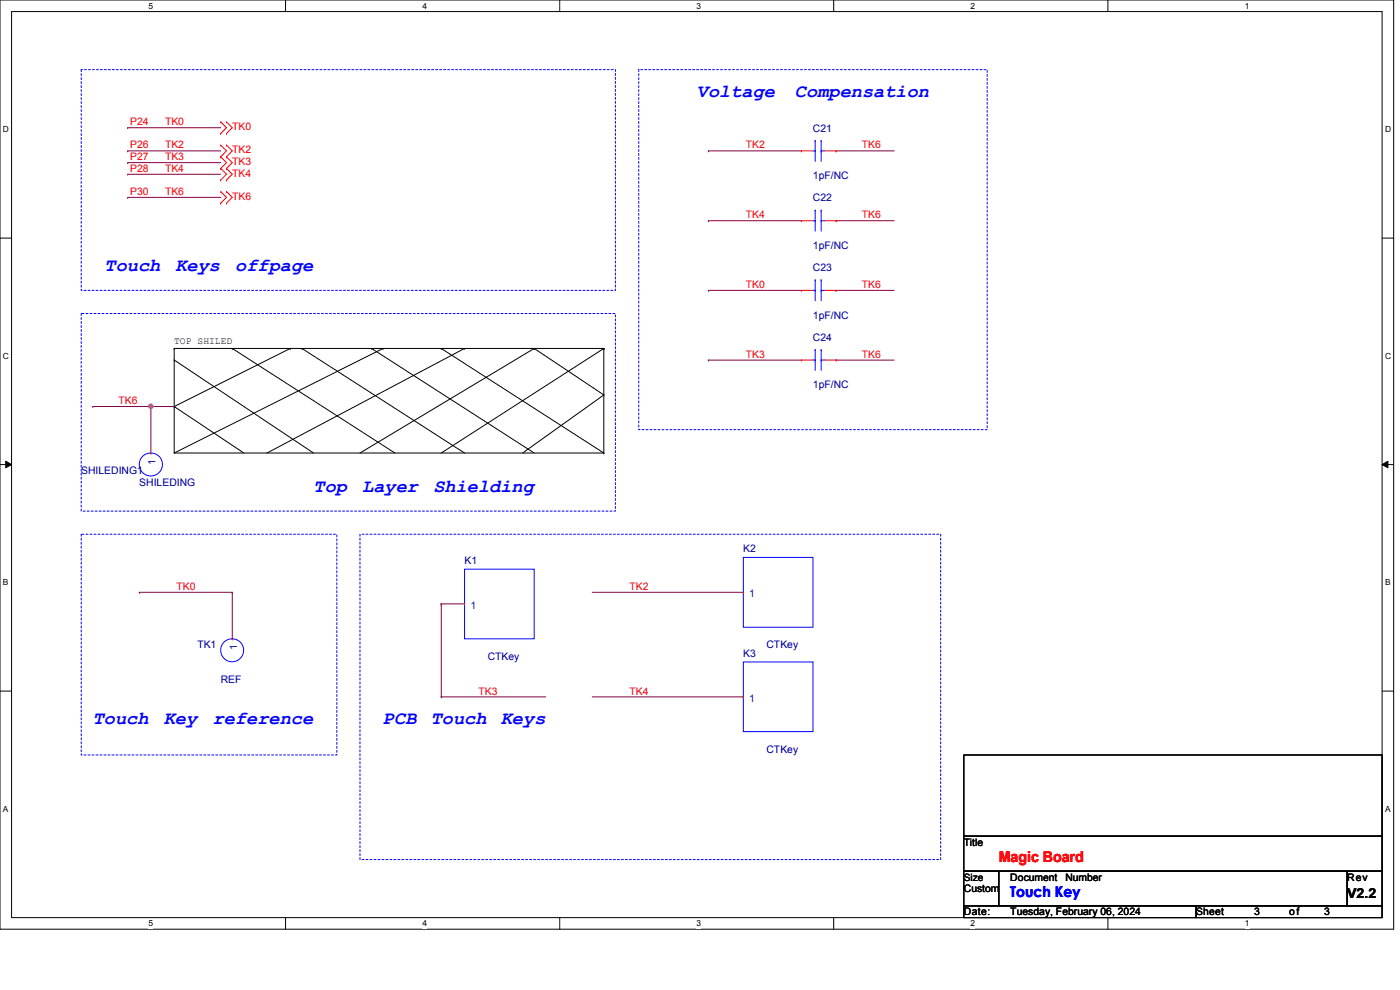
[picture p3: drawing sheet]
<svg xmlns="http://www.w3.org/2000/svg" width="297mm" height="210mm" viewBox="0 0 297 210" stroke-linecap="round" stroke-linejoin="round" font-family="sans-serif">
<path d="M0 0h295.7v197.1h-295.7zM2.5 2.5h290.7v192.1h-290.7z" fill="none" stroke="#000" stroke-width=".21"/>
<g fill="#fff">
<path d="M31.5 .3h1v1.9h-1z"/>
<path d="M31.5 194.9h1v2h-1z"/>
</g>
<path d="M60.6 0v2.5M60.6 194.6v2.5" fill="none" stroke="#000" stroke-width=".21"/>
<g fill="#fff">
<path d="M89.6 .3h1v1.9h-1z"/>
<path d="M89.6 194.9h1v2h-1z"/>
</g>
<path d="M118.7 0v2.5M118.7 194.6v2.5" fill="none" stroke="#000" stroke-width=".21"/>
<g fill="#fff">
<path d="M147.8 .3h1v1.9h-1z"/>
<path d="M147.8 194.9h1v2h-1z"/>
</g>
<path d="M176.9 0v2.5M176.9 194.6v2.5" fill="none" stroke="#000" stroke-width=".21"/>
<g fill="#fff">
<path d="M205.9 .3h1v1.9h-1z"/>
<path d="M205.9 194.9h1v2h-1z"/>
</g>
<path d="M235 0v2.5M235 194.6v2.5" fill="none" stroke="#000" stroke-width=".21"/>
<g fill="#fff">
<path d="M264.1 .3h.9v1.9h-.9z"/>
<path d="M264.1 194.9h.9v2h-.9z"/>
<path d="M.6 26.5h1.3v1.9h-1.3z"/>
<path d="M293.8 26.5h1.3v1.9h-1.3z"/>
<path d="M.6 74.5h1.3v2h-1.3z"/>
<path d="M293.8 74.5h1.3v2h-1.3z"/>
</g>
<path d="M0 50.5h2.5M293.2 50.5h2.5" fill="none" stroke="#000" stroke-width=".21"/>
<g fill="#fff">
<path d="M.6 122.6h1.2v1.9h-1.2z"/>
<path d="M293.8 122.6h1.2v1.9h-1.2z"/>
</g>
<path d="M0 98.6h2.5M1.2 97.8l1.3 .8-1.3 .6zM293.2 98.6l1.2-.8v1.4zM293.2 98.6h2.5" fill="none" stroke="#000" stroke-width=".21"/>
<path d="M1.2 97.8l1.3 .8-1.3 .6zM293.2 98.6l1.2-.8v1.4z" fill="#000"/>
<g fill="#fff">
<path d="M.6 170.6h1.2v2h-1.2z"/>
<path d="M293.8 170.6h1.2v2h-1.2z"/>
</g>
<g fill="none" stroke="#000" stroke-width=".21">
<path d="M37 73.9h.1M37 76.4h.1M37 73.9v22.2M37 73.9h91.1M37 76.4l29.5 19.7M49.3 73.9h.1M49.3 73.9l34.5 22.2M61.6 73.9h.1M61.6 73.9l-24.6 12.3M64.1 73.9h.1M64.1 73.9l34.5 22.2M78.8 73.9h.1"/>
<path d="M78.8 73.9l34.5 22.2M81.3 73.9h.1M81.3 73.9l-44.3 22.2M93.6 73.9h.1M93.6 73.9l34.5 22.2M98.6 73.9h.1M98.6 73.9l-42 22.2M113.3 73.9h.1M113.3 73.9l14.8 9.9M113.3 73.9l-36.9 22.2M128.1 73.9h.1M128.1 73.9v22.2"/>
<path d="M128.1 73.9l-34.5 22.2M37 86.2h.1M37 86.2l14.7 9.9M37 96.1h91.1M128.1 83.8h.1M128.1 96.1h.1M128.1 83.8l-17.2 12.3M0 146.6h2.5M293.2 146.6h2.5"/>
</g>
<path d="M17.2 14.8h113.4v46.8h-113.4zM135.5 14.8h73.9v76.3h-73.9zM17.2 66.5h113.4v41.9h-113.4zM17.2 113.3h54.3v46.8h-54.3zM76.4 113.3h123.2v69h-123.2z" fill="none" stroke="#00f" stroke-width=".21" stroke-dasharray=".4 .4"/>
<g fill="none" stroke="#800040" stroke-width=".21">
<path d="M27.1 27.1h.1M27.1 34.5h.1M27.1 32h.1M27.1 37h.1M27.1 27.1h19.7M27.1 34.5h19.7M27.1 32h19.7M27.1 37h19.7M150.3 32h.1M150.3 32h19.7M177.4 32h.1M177.4 32h12.3"/>
<path d="M27.1 41.9h.1M27.1 41.9h19.7M150.3 46.8h.1M150.3 46.8h19.7M177.4 46.8h.1M177.4 46.8h12.3M150.3 61.6h.1M150.3 76.4h.1M150.3 61.6h19.7M150.3 76.4h19.7M177.4 61.6h.1M177.4 76.4h.1"/>
<path d="M177.4 61.6h12.3M177.4 76.4h12.3M19.7 86.2h.1M19.7 86.2h17.3M32 86.2h.1M32 86.2v9.9M125.6 125.6h32.1M157.7 125.6h.1M125.6 147.8h32.1M157.7 147.8h.1"/>
</g>
<circle cx="32" cy="86.2" r=".47" fill="#f0f"/>
<circle cx="32" cy="86.2" r=".47" fill="none" stroke="#f0f" stroke-width=".21"/>
<path d="M29.5 125.6h.1M29.5 125.6h19.8M49.3 125.6h.1M49.3 125.6v9.9M93.6 128.1h.1M93.6 128.1v19.7M93.6 128.1h5M93.6 147.8h.1M93.6 147.8h22.2" fill="none" stroke="#800040" stroke-width=".21"/>
<g fill="none" stroke="#f00" stroke-width=".21">
<path d="M46.8 28.3h.1M46.8 25.9h.1M46.8 35.7h.1M46.8 33.3h.1M46.8 30.8h.1M46.8 38.2h.1M46.8 25.9l1.2 1.2-1.2 1.2M46.8 33.3l1.2 1.2-1.2 1.2M46.8 30.8l1.2 1.2-1.2 1.3M46.8 35.7l1.2 1.3-1.2 1.2M48 28.3h.1M48 25.9h.1"/>
<path d="M48 35.7h.1M48 33.3h.1M48 30.8h.1M48 38.2h.1M48 25.9l1.3 1.2-1.3 1.2M48 33.3l1.3 1.2-1.3 1.2M48 30.8l1.3 1.2-1.3 1.3M48 35.7l1.3 1.3-1.3 1.2M170 32h.1M170 32h2.5M174.9 32h2.5M177.4 32h.1"/>
<path d="M46.8 43.1h.1M46.8 40.6h.1M46.8 40.6l1.2 1.3-1.2 1.2M48 43.1h.1M48 40.6h.1M48 40.6l1.3 1.3-1.3 1.2M170 46.8h.1M170 46.8h2.5M174.9 46.8h2.5M177.4 46.8h.1M170 61.6h.1M170 76.4h.1"/>
<path d="M170 61.6h2.5M170 76.4h2.5M174.9 61.6h2.5M174.9 76.4h2.5M177.4 61.6h.1M177.4 76.4h.1M32 96.1h.1M49.3 135.5h.1M98.6 128.1h.1M157.7 125.6h.1M157.7 147.8h.1"/>
</g>
<path d="M204.5 160.1h88.7v17.3h-88.7zM204.5 177.4h88.7v7.4h-88.7zM204.5 184.8h7.4v7.4h-7.4zM204.5 192.2h49.2v2.4h-49.2zM211.9 184.8h73.9v7.4h-73.9zM253.7 192.2h39.5v2.4h-39.5zM285.8 184.8h7.4v7.4h-7.4z" fill="none" stroke="#000" stroke-width=".21"/>
<g fill="none" stroke="#00f" stroke-width=".21">
<path d="M172.5 32h.4M172.9 32h.1M172.9 29.8h.1M172.9 29.8v4.4M174.2 29.8h.1M174.2 32h.1M174.2 29.8v4.4M174.2 32h.7M172.5 46.8h.4M172.9 59.4h.1M172.9 46.8h.1M172.9 44.6h.1"/>
<path d="M172.9 44.6v4.4M172.9 59.4v4.4M174.2 59.4h.1M174.2 44.6h.1M174.2 46.8h.1M174.2 44.6v4.4M174.2 59.4v4.4M174.2 46.8h.7M172.5 61.6h.4M172.5 76.4h.4M172.9 61.6h.1M172.9 76.4h.1"/>
<path d="M172.9 74.2h.1M172.9 74.2v4.4M174.2 61.6h.1M174.2 74.2h.1M174.2 76.4h.1M174.2 61.6h.7M174.2 74.2v4.4M174.2 76.4h.7M157.7 118.2h14.8v14.9h-14.8zM98.6 120.7h14.7v14.8h-14.7zM157.7 140.4h14.8v14.8h-14.8z"/>
<circle cx="32" cy="98.5" r="2.45"/>
<circle cx="49.2" cy="137.9" r="2.44"/>
</g>
<circle cx="32" cy="86.2" r=".47" fill="#f0f"/>
<circle cx="32" cy="86.2" r=".47" fill="none" stroke="#f0f" stroke-width=".21"/>
<g font-size="3.9" fill="#00f">
<text x="147.8" y="20.6">Voltage</text>
<text x="168.7" y="20.6">Compensation</text>
<text x="22.2" y="57.5">Touch</text>
<text x="37.2" y="57.5">Keys</text>
<text x="49.9" y="57.5">offpage</text>
<text x="66.5" y="104.4">Top</text>
<text x="76.8" y="104.4">Layer</text>
<text x="91.9" y="104.4">Shielding</text>
<text x="19.7" y="153.6">Touch</text>
<text x="34.8" y="153.6">Key</text>
<text x="45.1" y="153.6">reference</text>
<text x="81.3" y="153.6">PCB</text>
<text x="91.4" y="153.6">Touch</text>
<text x="106.2" y="153.6">Keys</text>
</g>
<text font-size="3.2" fill="#f00" x="211.9" y="182.8">Magic Board</text>
<text font-size="3.2" fill="#00f" x="214.3" y="190.3">Touch Key</text>
<text font-size="2.9" x="285.8" y="190.5">V2.2</text>
<g font-size="2.2" fill="#f00">
<text x="27.6" y="26.6">P24</text>
<text x="35" y="26.6">TK0</text>
<text x="49.3" y="27.6">TK0</text>
<text x="27.6" y="34">P27</text>
<text x="27.6" y="31.5">P26</text>
<text x="35" y="34">TK3</text>
<text x="35" y="31.5">TK2</text>
<text x="49.3" y="35.1">TK3</text>
<text x="49.3" y="32.6">TK2</text>
<text x="158.2" y="31.5">TK2</text>
<text x="182.8" y="31.5">TK6</text>
<text x="27.6" y="41.4">P30</text>
<text x="27.6" y="36.4">P28</text>
<text x="35" y="41.4">TK6</text>
<text x="35" y="36.4">TK4</text>
<text x="49.3" y="37.5">TK4</text>
<text x="49.3" y="42.4">TK6</text>
<text x="158.2" y="46.3">TK4</text>
<text x="182.8" y="46.3">TK6</text>
<text x="158.2" y="61.1">TK0</text>
<text x="182.8" y="61.1">TK6</text>
<text x="158.2" y="75.9">TK3</text>
<text x="182.8" y="75.9">TK6</text>
<text x="25.1" y="85.7">TK6</text>
<text x="37.5" y="125.1">TK0</text>
<text x="133.6" y="125.1">TK2</text>
<text x="101.5" y="147.3">TK3</text>
<text x="133.6" y="147.3">TK4</text>
</g>
<g font-size="2.2" fill="#000080">
<text x="172.5" y="27.9">C21</text>
<text x="172.5" y="38">1pF/NC</text>
<text x="172.5" y="42.7">C22</text>
<text x="172.5" y="52.8">1pF/NC</text>
<text x="172.5" y="57.4">C23</text>
<text x="172.5" y="67.6">1pF/NC</text>
<text x="172.5" y="72.3">C24</text>
<text x="172.5" y="82.3">1pF/NC</text>
<text x="17.2" y="100.6">SHILEDING1</text>
<text x="29.5" y="103">SHILEDING</text>
<text x="98.6" y="119.5">K1</text>
<text x="157.7" y="117.1">K2</text>
<text x="41.9" y="137.5">TK1</text>
<text x="162.6" y="137.5">CTKey</text>
<text x="103.5" y="140">CTKey</text>
<text x="157.7" y="139.3">K3</text>
<text x="46.8" y="144.9">REF</text>
<text x="162.6" y="159.7">CTKey</text>
</g>
<g font-size="2.2" fill="#004080">
<text x="33" y="98.6" transform="rotate(-90 33 98.6)">1</text>
<text x="99.8" y="129.1">1</text>
<text x="158.9" y="126.7">1</text>
<text x="50.3" y="138" transform="rotate(-90 50.3 138)">1</text>
<text x="158.9" y="148.8">1</text>
</g>
<g font-size="2.2">
<text x="204.5" y="179.4">Title</text>
<text x="204.5" y="186.8">Size</text>
<text x="204.5" y="189.3">Custom</text>
<text x="214.3" y="186.8">Document</text>
<text x="226" y="186.8">Number</text>
<text x="285.8" y="186.8">Rev</text>
<text x="204.5" y="194.2">Date:</text>
<text x="214.3" y="194.2">Tuesday, February 06, 2024</text>
<text x="253.7" y="194.2">Sheet</text>
<text x="266.1" y="194.2">3</text>
<text x="273.5" y="194.2">of</text>
<text x="280.9" y="194.2">3</text>
</g>
<text font-size="2.1" x="37" y="73.1">TOP SHILED</text>
<g font-size="1.8">
<text x="31.5" y="1.9">5</text>
<text x="89.6" y="1.9">4</text>
<text x="147.8" y="1.9">3</text>
<text x="205.9" y="1.9">2</text>
<text x="264.1" y="1.9">1</text>
<text x=".6" y="28.1">D</text>
<text x="293.8" y="28.1">D</text>
<text x=".6" y="76.1">C</text>
<text x="293.8" y="76.1">C</text>
<text x=".6" y="124.2">B</text>
<text x="293.8" y="124.2">B</text>
<text x=".6" y="172.2">A</text>
<text x="293.8" y="172.2">A</text>
<text x="31.5" y="196.5">5</text>
<text x="89.6" y="196.5">4</text>
<text x="147.8" y="196.5">3</text>
<text x="205.9" y="196.5">2</text>
<text x="264.1" y="196.5">1</text>
</g>
</svg>
